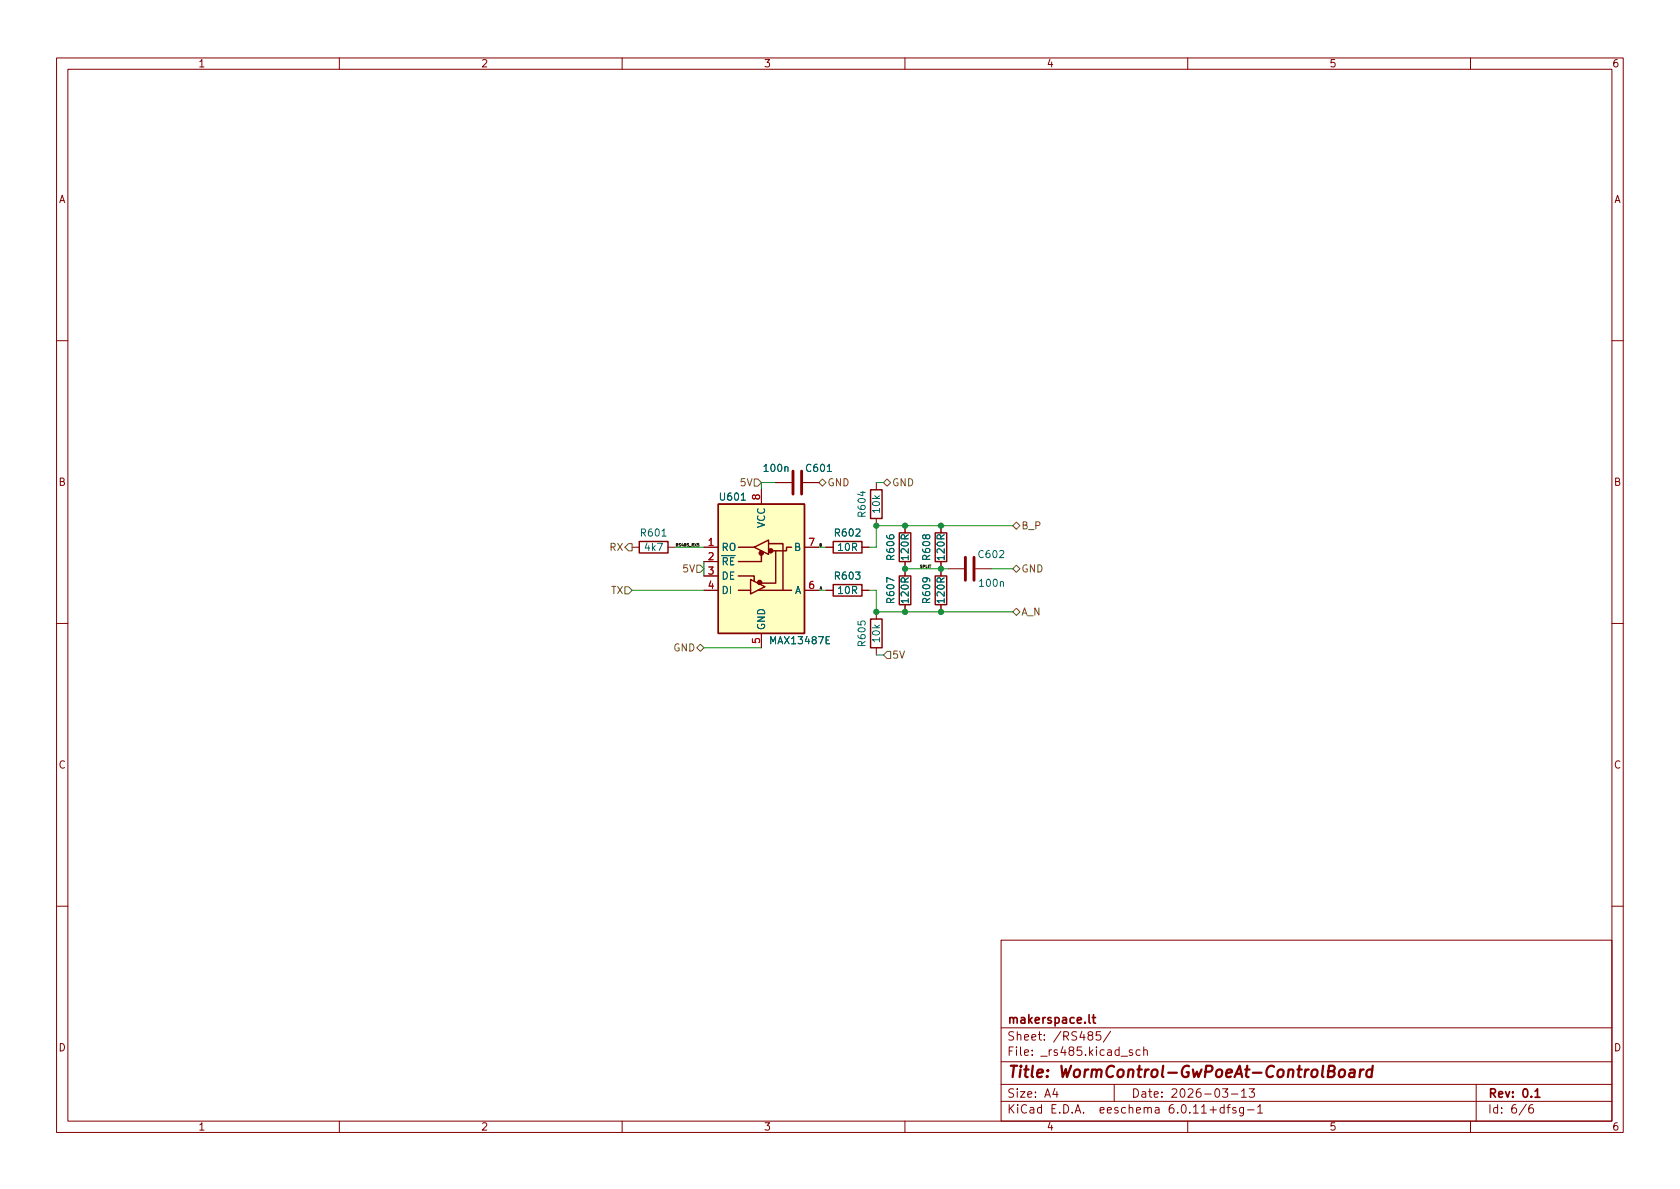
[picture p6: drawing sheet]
(kicad_sch (version 20211123) (generator eeschema)

 (paper "A4")

 (title_block
  (title "WormControl-GwPoeAt-ControlBoard")
  (date "2026-03-13")
  (rev "0.1")
  (company "makerspace.lt"))

 (lib_symbols
  (symbol "Device:C" (pin_numbers hide) (pin_names (offset 0.254)) (in_bom yes) (on_board yes)
   (property "Reference" "C" (id 0) (at 0.635 2.54 0) (effects (font (size 1.27 1.27)) (justify left)))
   (property "Value" "C" (id 1) (at 0.635 -2.54 0) (effects (font (size 1.27 1.27)) (justify left)))
   (property "Footprint" "" (id 2) (at 0.9652 -3.81 0) (effects (font (size 1.27 1.27)) hide))
   (property "Datasheet" "~" (id 3) (at 0 0 0) (effects (font (size 1.27 1.27)) hide))
   (symbol "C_0_1"
    (polyline (pts (xy -2.032 -0.762) (xy 2.032 -0.762)) (stroke (width 0.508) (type default) (color 0 0 0 0)) (fill (type none)))
    (polyline (pts (xy -2.032 0.762) (xy 2.032 0.762)) (stroke (width 0.508) (type default) (color 0 0 0 0)) (fill (type none))))
   (symbol "C_1_1"
    (pin passive line (at 0 3.81 270) (length 2.794) (name "~" (effects (font (size 1.27 1.27)))) (number "1" (effects (font (size 1.27 1.27)))))
    (pin passive line (at 0 -3.81 90) (length 2.794) (name "~" (effects (font (size 1.27 1.27)))) (number "2" (effects (font (size 1.27 1.27)))))))
  (symbol "Device:R" (pin_numbers hide) (pin_names (offset 0)) (in_bom yes) (on_board yes)
   (property "Reference" "R" (id 0) (at 2.032 0 90) (effects (font (size 1.27 1.27))))
   (property "Value" "R" (id 1) (at 0 0 90) (effects (font (size 1.27 1.27))))
   (property "Footprint" "" (id 2) (at -1.778 0 90) (effects (font (size 1.27 1.27)) hide))
   (property "Datasheet" "~" (id 3) (at 0 0 0) (effects (font (size 1.27 1.27)) hide))
   (symbol "R_0_1"
    (rectangle (start -1.016 -2.54) (end 1.016 2.54) (stroke (width 0.254) (type default) (color 0 0 0 0)) (fill (type none))))
   (symbol "R_1_1"
    (pin passive line (at 0 3.81 270) (length 1.27) (name "~" (effects (font (size 1.27 1.27)))) (number "1" (effects (font (size 1.27 1.27)))))
    (pin passive line (at 0 -3.81 90) (length 1.27) (name "~" (effects (font (size 1.27 1.27)))) (number "2" (effects (font (size 1.27 1.27)))))))
  (symbol "Interface_UART:MAX487E" (in_bom yes) (on_board yes)
   (property "Reference" "U" (id 0) (at -6.096 11.43 0) (effects (font (size 1.27 1.27))))
   (property "Value" "MAX487E" (id 1) (at 0.762 11.43 0) (effects (font (size 1.27 1.27)) (justify left)))
   (property "Footprint" "" (id 2) (at 0 -17.78 0) (effects (font (size 1.27 1.27)) hide))
   (property "Datasheet" "https://datasheets.maximintegrated.com/en/ds/MAX1487E-MAX491E.pdf" (id 3) (at 0 1.27 0) (effects (font (size 1.27 1.27)) hide))
   (symbol "MAX487E_0_1"
    (rectangle (start -7.62 10.16) (end 7.62 -12.7) (stroke (width 0.254) (type default) (color 0 0 0 0)) (fill (type background)))
    (circle (center -0.3048 -3.683) (radius 0.3556) (stroke (width 0.254) (type default) (color 0 0 0 0)) (fill (type outline)))
    (circle (center -0.0254 1.4986) (radius 0.3556) (stroke (width 0.254) (type default) (color 0 0 0 0)) (fill (type outline)))
    (polyline (pts (xy -4.064 -5.08) (xy -1.905 -5.08)) (stroke (width 0.254) (type default) (color 0 0 0 0)) (fill (type none)))
    (polyline (pts (xy -4.064 2.54) (xy -1.27 2.54)) (stroke (width 0.254) (type default) (color 0 0 0 0)) (fill (type none)))
    (polyline (pts (xy -1.27 -3.2004) (xy -1.27 -3.4544)) (stroke (width 0.254) (type default) (color 0 0 0 0)) (fill (type none)))
    (polyline (pts (xy -0.635 -5.08) (xy 5.334 -5.08)) (stroke (width 0.254) (type default) (color 0 0 0 0)) (fill (type none)))
    (polyline (pts (xy -4.064 -2.54) (xy -1.27 -2.54) (xy -1.27 -3.175)) (stroke (width 0.254) (type default) (color 0 0 0 0)) (fill (type none)))
    (polyline (pts (xy 0 1.27) (xy 0 0) (xy -4.064 0)) (stroke (width 0.254) (type default) (color 0 0 0 0)) (fill (type none)))
    (polyline (pts (xy 1.27 3.175) (xy 3.81 3.175) (xy 3.81 -5.08)) (stroke (width 0.254) (type default) (color 0 0 0 0)) (fill (type none)))
    (polyline (pts (xy 2.54 1.905) (xy 2.54 -3.81) (xy 0 -3.81)) (stroke (width 0.254) (type default) (color 0 0 0 0)) (fill (type none)))
    (polyline (pts (xy -1.905 -3.175) (xy -1.905 -5.715) (xy 0.635 -4.445) (xy -1.905 -3.175)) (stroke (width 0.254) (type default) (color 0 0 0 0)) (fill (type none)))
    (polyline (pts (xy -1.27 2.54) (xy 1.27 3.81) (xy 1.27 1.27) (xy -1.27 2.54)) (stroke (width 0.254) (type default) (color 0 0 0 0)) (fill (type none)))
    (polyline (pts (xy 1.905 1.905) (xy 4.445 1.905) (xy 4.445 2.54) (xy 5.334 2.54)) (stroke (width 0.254) (type default) (color 0 0 0 0)) (fill (type none)))
    (rectangle (start 1.27 3.175) (end 1.27 3.175) (stroke (width 0) (type default) (color 0 0 0 0)) (fill (type none)))
    (circle (center 1.651 1.905) (radius 0.3556) (stroke (width 0.254) (type default) (color 0 0 0 0)) (fill (type outline))))
   (symbol "MAX487E_1_1"
    (pin output line (at -10.16 2.54 0) (length 2.54) (name "RO" (effects (font (size 1.27 1.27)))) (number "1" (effects (font (size 1.27 1.27)))))
    (pin input line (at -10.16 0 0) (length 2.54) (name "~{RE}" (effects (font (size 1.27 1.27)))) (number "2" (effects (font (size 1.27 1.27)))))
    (pin input line (at -10.16 -2.54 0) (length 2.54) (name "DE" (effects (font (size 1.27 1.27)))) (number "3" (effects (font (size 1.27 1.27)))))
    (pin input line (at -10.16 -5.08 0) (length 2.54) (name "DI" (effects (font (size 1.27 1.27)))) (number "4" (effects (font (size 1.27 1.27)))))
    (pin power_in line (at 0 -15.24 90) (length 2.54) (name "GND" (effects (font (size 1.27 1.27)))) (number "5" (effects (font (size 1.27 1.27)))))
    (pin bidirectional line (at 10.16 -5.08 180) (length 2.54) (name "A" (effects (font (size 1.27 1.27)))) (number "6" (effects (font (size 1.27 1.27)))))
    (pin bidirectional line (at 10.16 2.54 180) (length 2.54) (name "B" (effects (font (size 1.27 1.27)))) (number "7" (effects (font (size 1.27 1.27)))))
    (pin power_in line (at 0 12.7 270) (length 2.54) (name "VCC" (effects (font (size 1.27 1.27)))) (number "8" (effects (font (size 1.27 1.27))))))))

 (junction (at 166.37 92.71) (diameter 0) (color 0 0 0 0))
 (junction (at 160.02 107.95) (diameter 0) (color 0 0 0 0))
 (junction (at 160.02 100.33) (diameter 0) (color 0 0 0 0))
 (junction (at 166.37 107.95) (diameter 0) (color 0 0 0 0))
 (junction (at 154.94 107.95) (diameter 0) (color 0 0 0 0))
 (junction (at 160.02 92.71) (diameter 0) (color 0 0 0 0))
 (junction (at 166.37 100.33) (diameter 0) (color 0 0 0 0))
 (junction (at 154.94 92.71) (diameter 0) (color 0 0 0 0))

 (wire (pts (xy 160.02 107.95) (xy 166.37 107.95)) (stroke (width 0) (type default) (color 0 0 0 0)))
 (wire (pts (xy 167.64 100.33) (xy 166.37 100.33)) (stroke (width 0) (type default) (color 0 0 0 0)))
 (wire (pts (xy 154.94 96.52) (xy 153.67 96.52)) (stroke (width 0) (type default) (color 0 0 0 0)))
 (wire (pts (xy 124.46 114.3) (xy 134.62 114.3)) (stroke (width 0) (type default) (color 0 0 0 0)))
 (wire (pts (xy 166.37 92.71) (xy 179.07 92.71)) (stroke (width 0) (type default) (color 0 0 0 0)))
 (wire (pts (xy 154.94 104.14) (xy 153.67 104.14)) (stroke (width 0) (type default) (color 0 0 0 0)))
 (wire (pts (xy 134.62 85.09) (xy 134.62 86.36)) (stroke (width 0) (type default) (color 0 0 0 0)))
 (wire (pts (xy 154.94 92.71) (xy 160.02 92.71)) (stroke (width 0) (type default) (color 0 0 0 0)))
 (wire (pts (xy 119.38 96.52) (xy 124.46 96.52)) (stroke (width 0) (type default) (color 0 0 0 0)))
 (wire (pts (xy 111.76 104.14) (xy 124.46 104.14)) (stroke (width 0) (type default) (color 0 0 0 0)))
 (wire (pts (xy 134.62 85.09) (xy 137.16 85.09)) (stroke (width 0) (type default) (color 0 0 0 0)))
 (wire (pts (xy 146.05 96.52) (xy 144.78 96.52)) (stroke (width 0) (type default) (color 0 0 0 0)))
 (wire (pts (xy 166.37 107.95) (xy 179.07 107.95)) (stroke (width 0) (type default) (color 0 0 0 0)))
 (wire (pts (xy 160.02 92.71) (xy 166.37 92.71)) (stroke (width 0) (type default) (color 0 0 0 0)))
 (wire (pts (xy 156.21 115.57) (xy 154.94 115.57)) (stroke (width 0) (type default) (color 0 0 0 0)))
 (wire (pts (xy 175.26 100.33) (xy 179.07 100.33)) (stroke (width 0) (type default) (color 0 0 0 0)))
 (wire (pts (xy 146.05 104.14) (xy 144.78 104.14)) (stroke (width 0) (type default) (color 0 0 0 0)))
 (wire (pts (xy 124.46 99.06) (xy 124.46 101.6)) (stroke (width 0) (type default) (color 0 0 0 0)))
 (wire (pts (xy 154.94 104.14) (xy 154.94 107.95)) (stroke (width 0) (type default) (color 0 0 0 0)))
 (wire (pts (xy 154.94 92.71) (xy 154.94 96.52)) (stroke (width 0) (type default) (color 0 0 0 0)))
 (wire (pts (xy 154.94 107.95) (xy 160.02 107.95)) (stroke (width 0) (type default) (color 0 0 0 0)))
 (wire (pts (xy 156.21 85.09) (xy 154.94 85.09)) (stroke (width 0) (type default) (color 0 0 0 0)))
 (wire (pts (xy 166.37 100.33) (xy 160.02 100.33)) (stroke (width 0) (type default) (color 0 0 0 0)))

 (label "RS485_RX5" (at 119.38 96.52 0) (effects (font (size 0.5 0.5)) (justify left bottom)))
 (label "A" (at 144.8586 104.14 0) (effects (font (size 0.5 0.5)) (justify left bottom)))
 (label "SPLIT" (at 162.56 100.33 0) (effects (font (size 0.5 0.5)) (justify left bottom)))
 (label "B" (at 144.78 96.52 0) (effects (font (size 0.5 0.5)) (justify left bottom)))

 (hierarchical_label "GND" (shape bidirectional) (at 179.07 100.33 0) (effects (font (size 1.27 1.27)) (justify left)))
 (hierarchical_label "A_N" (shape bidirectional) (at 179.07 107.95 0) (effects (font (size 1.27 1.27)) (justify left)))
 (hierarchical_label "5V" (shape input) (at 134.62 85.09 180) (effects (font (size 1.27 1.27)) (justify right)))
 (hierarchical_label "GND" (shape bidirectional) (at 156.21 85.09 0) (effects (font (size 1.27 1.27)) (justify left)))
 (hierarchical_label "GND" (shape bidirectional) (at 124.46 114.3 180) (effects (font (size 1.27 1.27)) (justify right)))
 (hierarchical_label "5V" (shape input) (at 124.46 100.33 180) (effects (font (size 1.27 1.27)) (justify right)))
 (hierarchical_label "B_P" (shape bidirectional) (at 179.07 92.71 0) (effects (font (size 1.27 1.27)) (justify left)))
 (hierarchical_label "RX" (shape output) (at 111.76 96.52 180) (effects (font (size 1.27 1.27)) (justify right)))
 (hierarchical_label "GND" (shape bidirectional) (at 144.78 85.09 0) (effects (font (size 1.27 1.27)) (justify left)))
 (hierarchical_label "5V" (shape input) (at 156.21 115.57 0) (effects (font (size 1.27 1.27)) (justify left)))
 (hierarchical_label "TX" (shape input) (at 111.76 104.14 180) (effects (font (size 1.27 1.27)) (justify right)))

 (symbol (lib_id "Device:R") (at 149.86 96.52 270) (unit 1) (in_bom yes) (on_board yes)
  (property "Reference" "R602" (id 0) (at 149.86 93.98 90))
  (property "Value" "10R" (id 1) (at 149.86 96.52 90))
  (property "Footprint" "Resistor_SMD:R_0402_1005Metric_Pad0.72x0.64mm_HandSolder" (id 2) (at 149.86 94.742 90) (effects (font (size 1.27 1.27)) hide))
  (property "Datasheet" "~" (id 3) (at 149.86 96.52 0) (effects (font (size 1.27 1.27)) hide))
  (property "jlc-part-type" "B+" (id 4) (at 149.86 96.52 0) (effects (font (size 1.27 1.27)) hide))
  (property "lcsc#" "C25077" (id 5) (at 149.86 96.52 0) (effects (font (size 1.27 1.27)) hide)) (pin "1") (pin "2"))

 (symbol (lib_id "Device:R") (at 115.57 96.52 270) (unit 1) (in_bom yes) (on_board yes)
  (property "Reference" "R601" (id 0) (at 115.57 93.98 90))
  (property "Value" "4k7" (id 1) (at 115.57 96.52 90))
  (property "Footprint" "Resistor_SMD:R_0402_1005Metric_Pad0.72x0.64mm_HandSolder" (id 2) (at 115.57 94.742 90) (effects (font (size 1.27 1.27)) hide))
  (property "Datasheet" "~" (id 3) (at 115.57 96.52 0) (effects (font (size 1.27 1.27)) hide))
  (property "jlc-part-type" "B+" (id 4) (at 115.57 96.52 0) (effects (font (size 1.27 1.27)) hide))
  (property "lcsc#" "C25900" (id 5) (at 115.57 96.52 0) (effects (font (size 1.27 1.27)) hide)) (pin "1") (pin "2"))

 (symbol (lib_id "Device:C") (at 140.97 85.09 90) (unit 1) (in_bom yes) (on_board yes)
  (property "Reference" "C601" (id 0) (at 147.32 82.55 90) (effects (font (size 1.27 1.27)) (justify left)))
  (property "Value" "100n" (id 1) (at 139.7 82.55 90) (effects (font (size 1.27 1.27)) (justify left)))
  (property "Footprint" "Capacitor_SMD:C_0402_1005Metric_Pad0.74x0.62mm_HandSolder" (id 2) (at 144.78 84.1248 0) (effects (font (size 1.27 1.27)) hide))
  (property "Datasheet" "~" (id 3) (at 140.97 85.09 0) (effects (font (size 1.27 1.27)) hide))
  (property "jlc-part-type" "B+" (id 4) (at 140.97 85.09 0) (effects (font (size 1.27 1.27)) hide))
  (property "lcsc#" "C1525" (id 5) (at 140.97 85.09 0) (effects (font (size 1.27 1.27)) hide)) (pin "1") (pin "2"))

 (symbol (lib_id "Device:R") (at 166.37 104.14 0) (unit 1) (in_bom yes) (on_board yes)
  (property "Reference" "R609" (id 0) (at 163.83 104.14 90))
  (property "Value" "120R" (id 1) (at 166.37 104.14 90))
  (property "Footprint" "Resistor_SMD:R_0805_2012Metric_Pad1.20x1.40mm_HandSolder" (id 2) (at 164.592 104.14 90) (effects (font (size 1.27 1.27)) hide))
  (property "Datasheet" "~" (id 3) (at 166.37 104.14 0) (effects (font (size 1.27 1.27)) hide))
  (property "jlc-part-type" "B+" (id 4) (at 166.37 104.14 0) (effects (font (size 1.27 1.27)) hide))
  (property "lcsc#" "C17437" (id 5) (at 166.37 104.14 0) (effects (font (size 1.27 1.27)) hide)) (pin "1") (pin "2"))

 (symbol (lib_id "Device:R") (at 154.94 88.9 0) (unit 1) (in_bom yes) (on_board yes)
  (property "Reference" "R604" (id 0) (at 152.4 88.9 90))
  (property "Value" "10k" (id 1) (at 154.94 88.9 90))
  (property "Footprint" "Resistor_SMD:R_0402_1005Metric_Pad0.72x0.64mm_HandSolder" (id 2) (at 153.162 88.9 90) (effects (font (size 1.27 1.27)) hide))
  (property "Datasheet" "~" (id 3) (at 154.94 88.9 0) (effects (font (size 1.27 1.27)) hide))
  (property "jlc-part-type" "B+" (id 4) (at 154.94 88.9 0) (effects (font (size 1.27 1.27)) hide))
  (property "lcsc#" "C25744" (id 5) (at 154.94 88.9 0) (effects (font (size 1.27 1.27)) hide)) (pin "1") (pin "2"))

 (symbol (lib_id "Device:R") (at 166.37 96.52 0) (unit 1) (in_bom yes) (on_board yes)
  (property "Reference" "R608" (id 0) (at 163.83 96.52 90))
  (property "Value" "120R" (id 1) (at 166.37 96.52 90))
  (property "Footprint" "Resistor_SMD:R_0805_2012Metric_Pad1.20x1.40mm_HandSolder" (id 2) (at 164.592 96.52 90) (effects (font (size 1.27 1.27)) hide))
  (property "Datasheet" "~" (id 3) (at 166.37 96.52 0) (effects (font (size 1.27 1.27)) hide))
  (property "jlc-part-type" "B+" (id 4) (at 166.37 96.52 0) (effects (font (size 1.27 1.27)) hide))
  (property "lcsc#" "C17437" (id 5) (at 166.37 96.52 0) (effects (font (size 1.27 1.27)) hide)) (pin "1") (pin "2"))

 (symbol (lib_id "Interface_UART:MAX487E") (at 134.62 99.06 0) (unit 1) (in_bom yes) (on_board yes)
  (property "Reference" "U601" (id 0) (at 127 87.63 0) (effects (font (size 1.27 1.27)) (justify left)))
  (property "Value" "MAX13487E" (id 1) (at 135.89 113.03 0) (effects (font (size 1.27 1.27)) (justify left)))
  (property "Footprint" "Package_SO:SOIC-8_3.9x4.9mm_P1.27mm" (id 2) (at 134.62 116.84 0) (effects (font (size 1.27 1.27)) hide))
  (property "Datasheet" "https://www.lcsc.com/datasheet/C18347.pdf" (id 3) (at 134.62 97.79 0) (effects (font (size 1.27 1.27)) hide))
  (property "jlc-part-type" "E+" (id 4) (at 134.62 99.06 0) (effects (font (size 1.27 1.27)) hide))
  (property "lcsc#" "C18347" (id 5) (at 134.62 99.06 0) (effects (font (size 1.27 1.27)) hide)) (pin "1") (pin "2") (pin "3") (pin "4") (pin "5") (pin "6") (pin "7") (pin "8"))

 (symbol (lib_id "Device:R") (at 160.02 96.52 0) (unit 1) (in_bom yes) (on_board yes)
  (property "Reference" "R606" (id 0) (at 157.48 96.52 90))
  (property "Value" "120R" (id 1) (at 160.02 96.52 90))
  (property "Footprint" "Resistor_SMD:R_0805_2012Metric_Pad1.20x1.40mm_HandSolder" (id 2) (at 158.242 96.52 90) (effects (font (size 1.27 1.27)) hide))
  (property "Datasheet" "~" (id 3) (at 160.02 96.52 0) (effects (font (size 1.27 1.27)) hide))
  (property "jlc-part-type" "B+" (id 4) (at 160.02 96.52 0) (effects (font (size 1.27 1.27)) hide))
  (property "lcsc#" "C17437" (id 5) (at 160.02 96.52 0) (effects (font (size 1.27 1.27)) hide)) (pin "1") (pin "2"))

 (symbol (lib_id "Device:R") (at 160.02 104.14 0) (unit 1) (in_bom yes) (on_board yes)
  (property "Reference" "R607" (id 0) (at 157.48 104.14 90))
  (property "Value" "120R" (id 1) (at 160.02 104.14 90))
  (property "Footprint" "Resistor_SMD:R_0805_2012Metric_Pad1.20x1.40mm_HandSolder" (id 2) (at 158.242 104.14 90) (effects (font (size 1.27 1.27)) hide))
  (property "Datasheet" "~" (id 3) (at 160.02 104.14 0) (effects (font (size 1.27 1.27)) hide))
  (property "jlc-part-type" "B+" (id 4) (at 160.02 104.14 0) (effects (font (size 1.27 1.27)) hide))
  (property "lcsc#" "C17437" (id 5) (at 160.02 104.14 0) (effects (font (size 1.27 1.27)) hide)) (pin "1") (pin "2"))

 (symbol (lib_id "Device:R") (at 149.86 104.14 270) (unit 1) (in_bom yes) (on_board yes)
  (property "Reference" "R603" (id 0) (at 149.86 101.6 90))
  (property "Value" "10R" (id 1) (at 149.86 104.14 90))
  (property "Footprint" "Resistor_SMD:R_0402_1005Metric_Pad0.72x0.64mm_HandSolder" (id 2) (at 149.86 102.362 90) (effects (font (size 1.27 1.27)) hide))
  (property "Datasheet" "~" (id 3) (at 149.86 104.14 0) (effects (font (size 1.27 1.27)) hide))
  (property "jlc-part-type" "B+" (id 4) (at 149.86 104.14 0) (effects (font (size 1.27 1.27)) hide))
  (property "lcsc#" "C25077" (id 5) (at 149.86 104.14 0) (effects (font (size 1.27 1.27)) hide)) (pin "1") (pin "2"))

 (symbol (lib_id "Device:C") (at 171.45 100.33 90) (unit 1) (in_bom yes) (on_board yes)
  (property "Reference" "C602" (id 0) (at 177.8 97.79 90) (effects (font (size 1.27 1.27)) (justify left)))
  (property "Value" "100n" (id 1) (at 177.8 102.87 90) (effects (font (size 1.27 1.27)) (justify left)))
  (property "Footprint" "Capacitor_SMD:C_0402_1005Metric_Pad0.74x0.62mm_HandSolder" (id 2) (at 175.26 99.3648 0) (effects (font (size 1.27 1.27)) hide))
  (property "Datasheet" "~" (id 3) (at 171.45 100.33 0) (effects (font (size 1.27 1.27)) hide))
  (property "jlc-part-type" "B+" (id 4) (at 171.45 100.33 0) (effects (font (size 1.27 1.27)) hide))
  (property "lcsc#" "C1525" (id 5) (at 171.45 100.33 0) (effects (font (size 1.27 1.27)) hide)) (pin "1") (pin "2"))

 (symbol (lib_id "Device:R") (at 154.94 111.76 0) (unit 1) (in_bom yes) (on_board yes)
  (property "Reference" "R605" (id 0) (at 152.4 111.76 90))
  (property "Value" "10k" (id 1) (at 154.94 111.76 90))
  (property "Footprint" "Resistor_SMD:R_0402_1005Metric_Pad0.72x0.64mm_HandSolder" (id 2) (at 153.162 111.76 90) (effects (font (size 1.27 1.27)) hide))
  (property "Datasheet" "~" (id 3) (at 154.94 111.76 0) (effects (font (size 1.27 1.27)) hide))
  (property "jlc-part-type" "B+" (id 4) (at 154.94 111.76 0) (effects (font (size 1.27 1.27)) hide))
  (property "lcsc#" "C25744" (id 5) (at 154.94 111.76 0) (effects (font (size 1.27 1.27)) hide)) (pin "1") (pin "2")))
